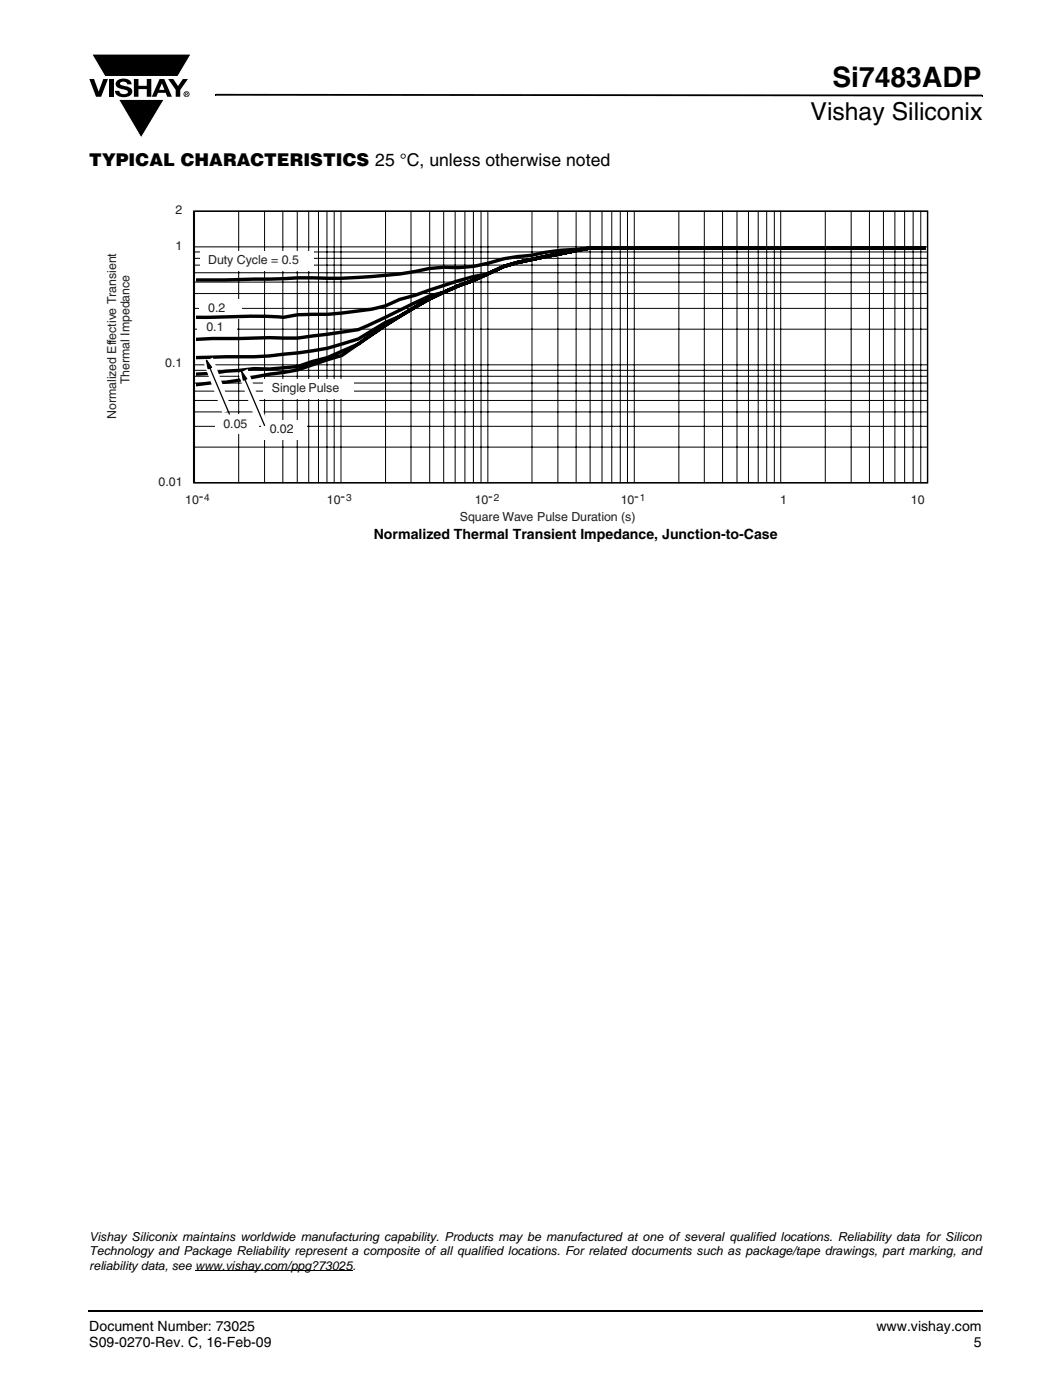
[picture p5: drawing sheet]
<svg xmlns="http://www.w3.org/2000/svg" width="210mm" height="279mm" viewBox="0 0 210 279" stroke-linecap="round" stroke-linejoin="round" font-family="sans-serif">
<path d="M17.6 261.5h.2v.4h-.2z" fill="#000"/>
<path d="M17.8 261.7h178.2" fill="none" stroke="#000" stroke-width=".36"/>
<path d="M17.8 10.7h20.5v17h-20.5z" fill="#fff"/>
<g fill="#000">
<path d="M17.8 15.8h1l.9 2.5 .9-2.5h.9l-1.3 3.5h-1zM18.3 10.8h19.8l-2.6 4.5h-14.6zM21.7 15.8h.9v3.5h-.9zM23.4 16.1a2.08 2.08 0 0 1 2.8 .3l.1 .4h-.9a.78 .78 0 0 0-.7-.5 .78 .78 0 0 0-.8 .4l.3 .3 1 .2a1.06 1.06 0 0 1 1.2 1 1.06 1.06 0 0 1-1.1 1.1 1.71 1.71 0 0 1-2.4-1.2h.9a.95 .95 0 0 0 .8 .7 .95 .95 0 0 0 .9-.4 1.3 1.3 0 0 0-1.2-.6 1.02 1.02 0 0 1-1.1-.6 1.02 1.02 0 0 1 .2-1.1zM26.7 15.8h.9v1.3h1.7v-1.3h.9v3.5h-.9v-1.5h-1.7v1.5h-.9zM23.6 19.8h9.2l-4.6 7.7zM33.5 15.8h1.1l.9 1.4 1-1.4h1l-1.5 2.2v1.3h-.9v-1.4zM42.9 18.7h.2v.4h-.2zM43.1 18.7l152.8 .2v.3l-152.8-.1zM195.9 18.9h.2v.3h-.2z"/>
<path d="M32.3 16.6l-.5 1.3h1zM31.8 15.8h1l1.5 3.5h-.9l-.3-.8h-1.6l-.3 .8h-.9z"/>
<path d="M37.1 18.6v.1h.2v-.1zM37 18.5h.4l.1 .2-.2 .1 .2 .3-.3-.3-.1 .3h-.1zM36.8 18.8a.45 .45 0 0 0 .9 0 .45 .45 0 0 0-.9 0zM36.6 18.8a.6 .6 0 0 1 1.2 0 .6 .6 0 0 1-1.2 0z"/>
</g>
<path d="M18.3 10.8h19.8l-2.6 4.5h-14.6zM23.6 19.8h9.2l-4.6 7.7z" fill="none" stroke="#fff" stroke-width=".2"/>
<path d="M38.9 253.6h31.4" fill="none" stroke="#000" stroke-width=".2"/>
<path d="M21 40.6h174.8v63.8h-174.8z" fill="#fff"/>
<g fill="none" stroke="#000" stroke-width=".2">
<path d="M38.8 42.2h146.2v54.1h-146.2zM38.8 49.3h146.2M38.8 50.3h146.2M38.8 56.3h146.2M38.8 58.6h146.2M38.8 54.4h146.2M38.8 51.6h146.2M38.8 52.9h146.2M47.6 42.2v54.1M52.8 42.2v54.1M56.4 42.2v54.1M59.3 42.2v54.1"/>
<path d="M61.6 42.2v54.1M63.5 42.2v54.1M65.2 42.2v54.1M66.7 42.2v54.1M68 42.2v54.1M76.9 42.2v54.1M82 42.2v54.1M85.7 42.2v54.1M88.5 42.2v54.1M90.8 42.2v54.1M92.7 42.2v54.1M94.4 42.2v54.1"/>
<path d="M96 42.2v54.1M97.3 42.2v54.1M106.1 42.2v54.1M111.3 42.2v54.1M114.9 42.2v54.1M117.7 42.2v54.1M120.1 42.2v54.1M122 42.2v54.1M123.7 42.2v54.1M125.2 42.2v54.1M126.5 42.2v54.1M135.4 42.2v54.1"/>
<path d="M140.5 42.2v54.1M144.1 42.2v54.1M147 42.2v54.1M149.3 42.2v54.1M151.3 42.2v54.1M152.9 42.2v54.1M154.5 42.2v54.1M155.7 42.2v54.1M164.6 42.2v54.1M169.8 42.2v54.1M173.4 42.2v54.1M176.2 42.2v54.1"/>
<path d="M178.5 42.2v54.1M180.5 42.2v54.1M182.2 42.2v54.1M183.7 42.2v54.1M38.8 61.5h146.2M38.8 65.7h146.2M38.8 73.9h146.2M38.8 75.1h146.2M38.8 76.4h146.2M38.8 78.1h146.2M38.8 79.9h146.2M38.8 72.8h146.2"/>
<path d="M38.8 82.2h146.2M38.8 85.1h146.2M38.8 89.2h146.2"/>
</g>
<g fill="#fff">
<path d="M39.8 59.8h8.5v3.8h-8.5z"/>
<path d="M39.5 63.5h7.8v3.8h-7.8z"/>
<path d="M42.9 82.8h8.7v3.8h-8.7z"/>
<path d="M52.1 83.8h9.1v3.8h-9.1z"/>
<path d="M52.5 75.7h18.1v3.8h-18.1z"/>
<path d="M39.8 50.2h22.7v3.8h-22.7z"/>
</g>
<path d="M184.4 49.5h-66.8l-14.4 2.9-2.7 .8-6.1 2.8a80 80 0 0 0-17.6 9l-5.3 3.7-6.2 2.7-3 .7-2.9 1-5.6 .6-3.1-.1-5.6 .5-2.7 .4-3.3 .2M184.4 49.5h-66.8l-14.4 2.9-2.7 .8-6.1 2.8a68 68 0 0 0-14.7 7.2l-2.8 1.1-5.4 3.3a48.5 48.5 0 0 1-14.9 3.1l-5.9 .5-11.6 .2M184.4 49.5h-66.8l-14.4 2.9-2.7 .8-6.1 2.8-3 1.1-2.9 1.2a29.6 29.6 0 0 0-7.6 3l-9.4 4.5-3.3 .5-8.8 1.2-5.6-.1-14.7 .3M184.4 49.5h-66.8l-14.4 2.9-2.7 .8-3.3 1.5a77.6 77.6 0 0 0-14.4 4.2l-3.1 .9-2.8 1.2-2.8 .7a82.7 82.7 0 0 1-14.7 1.1l-2.8 .5a172.8 172.8 0 0 0-16.1 0h-1.4M184.4 49.5h-66.8l-5.7 .4-3.2 .5-2.7 .6-5.5 .6a28.3 28.3 0 0 1-12 1.7l-2.9 .3a70.4 70.4 0 0 1-14.1 1.8l-6.2 .1a96.5 96.5 0 0 0-11.5 .2l-14.7 .2M184.4 49.5h-66.8l-14.4 2.9-2.7 .8-6.1 2.8a64.9 64.9 0 0 0-15.1 7.4l-11.1 7.5-8.8 2.9-5.6 .9-8.7 1.6-2.7 .1-3.3 .4" fill="none" stroke="#000" stroke-width=".68"/>
<path d="M47.5 74.6l1.9-.9 3.8 10.2-1.9 .9z" fill="#fff"/>
<path d="M48.2 74.2l1 1.4-.7 .3z" fill="#000"/>
<path d="M48.2 74.2l1 1.4-.7 .3zM48.8 75.6l4 9.3" fill="none" stroke="#000" stroke-width=".25"/>
<path d="M40.6 72.3l1.8-.9 3.8 10.2-1.8 .9z" fill="#fff"/>
<path d="M41.2 71.9l1 1.4-.7 .3z" fill="#000"/>
<path d="M41.2 71.9l1 1.4-.7 .3zM41.9 73.4l3.9 9.2" fill="none" stroke="#000" stroke-width=".25"/>
<path d="M38.6 42.2h146.4v54.1h-146.4z" fill="none" stroke="#000" stroke-width=".28"/>
<text font-size="5.6" x="166" y="17.4">Si7483ADP</text>
<text font-size="4.9" x="161.7" y="24">Vishay Siliconix</text>
<text font-size="3.5" x="17.8" y="33">TYPICAL CHARACTERISTICS 25 °C, unless otherwise noted</text>
<g font-size="2.8" fill="#231f20">
<text x="39.7" y="99.9">-</text>
<text x="67.9" y="99.9">-</text>
<text x="97.4" y="99.9">-</text>
<text x="126.5" y="99.9">-</text>
</g>
<g font-size="2.8">
<text x="74.6" y="107.5">Normalized Thermal Transient Impedance, Junction-to-Case</text>
<text x="17.8" y="265.6">Document Number: 73025</text>
<text x="17.8" y="268.8">S09-0270-Rev. C, 16-Feb-09</text>
<text x="174.8" y="265.6">www.vishay.com</text>
<text x="194.3" y="268.8">5</text>
</g>
<g font-size="2.5" fill="#231f20">
<text x="35" y="42.7">2</text>
<text x="35" y="49.9">1</text>
<text x="41.5" y="52.7">Duty Cycle = 0.5</text>
<text x="41.5" y="62.3">0.2</text>
<text x="41.2" y="66">0.1</text>
<text x="25.9" y="76.7" transform="rotate(-90 25.9 76.7)">Thermal Impedance</text>
<text x="33" y="73.2">0.1</text>
<text x="23.1" y="83.6" transform="rotate(-90 23.1 83.6)">Normalized Effective Transient</text>
<text x="54.2" y="78.2">Single Pulse</text>
<text x="44.6" y="85.3">0.05</text>
<text x="53.8" y="86.4">0.02</text>
<text x="31.6" y="96.9">0.01</text>
<text x="36.9" y="100.6">10</text>
<text x="65.2" y="100.6">10</text>
<text x="94.7" y="100.6">10</text>
<text x="123.8" y="100.6">10</text>
<text x="155.7" y="100.6">1</text>
<text x="181.7" y="100.6">10</text>
<text x="91.7" y="103.9">Square Wave Pulse Duration (s)</text>
</g>
<g font-size="2.5">
<text x="17.8" y="247.7">Vishay Siliconix maintains worldwide manufacturing capability. Products may be manufactured at one of several qualified locations. Reliability data for Silicon</text>
<text x="17.8" y="250.5">Technology and Package Reliability represent a composite of all qualified locations. For related documents such as package/tape drawings, part marking, and</text>
<text x="17.8" y="253.4">reliability data, see www.vishay.com/ppg?73025.</text>
</g>
<g font-size="2" fill="#231f20">
<text x="40.8" y="99.9">4</text>
<text x="69" y="99.9">3</text>
<text x="98.5" y="99.9">2</text>
<text x="127.6" y="99.9">1</text>
</g>
</svg>
